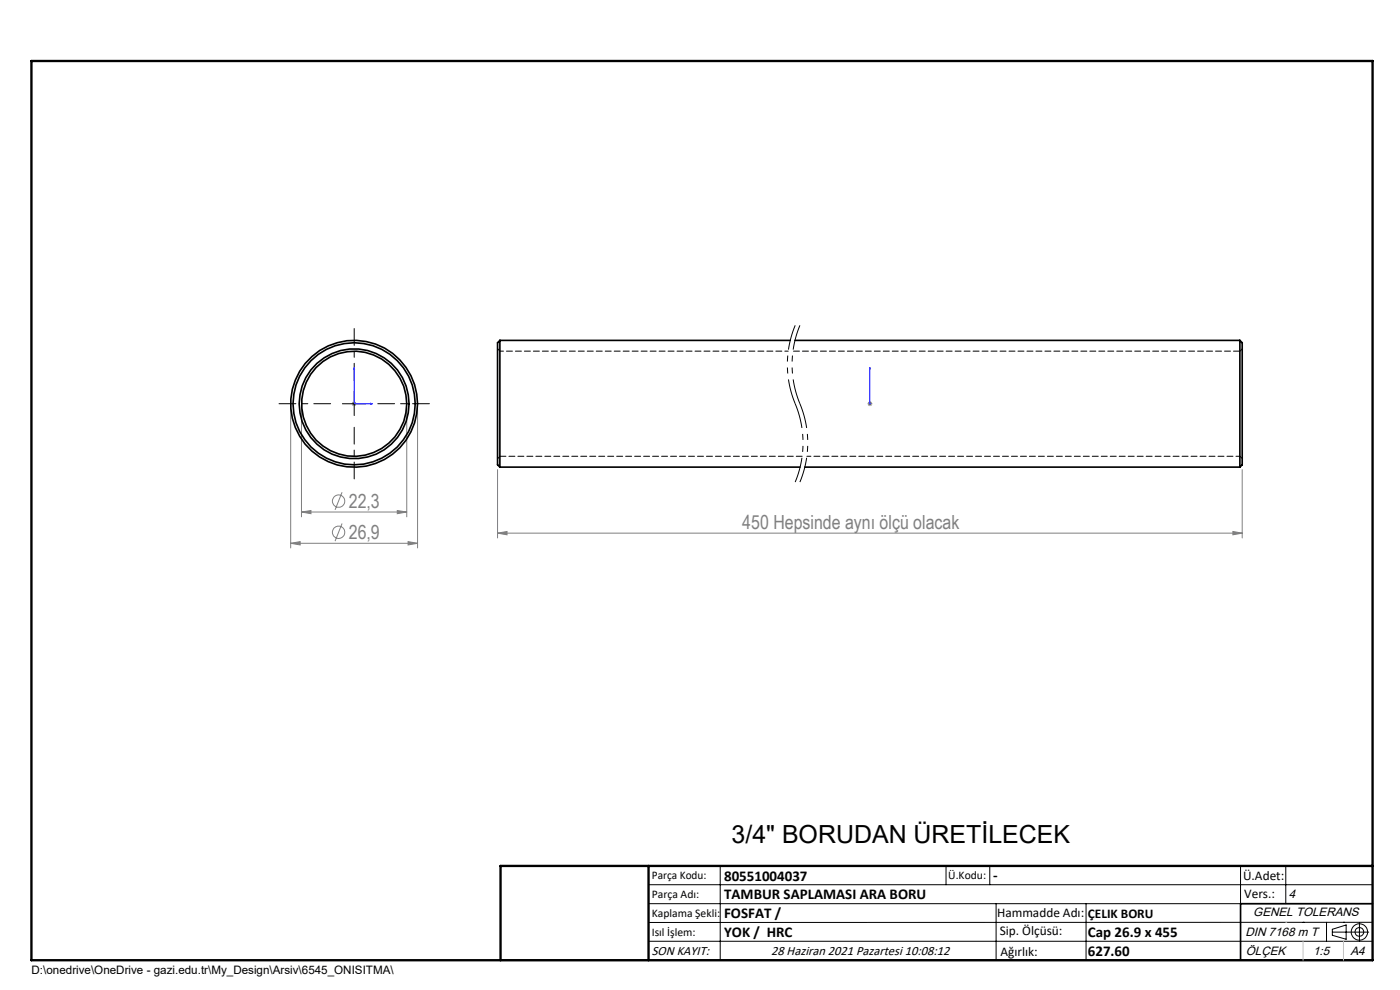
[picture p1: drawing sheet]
<svg xmlns="http://www.w3.org/2000/svg" width="297mm" height="210mm" viewBox="0 0 297 210" stroke-linecap="round" stroke-linejoin="round" font-family="sans-serif">
<g fill="none" stroke="#808080" stroke-width=".21">
<path d="M61.7 86.7v29.5M64 86.7v22.9M74.6 85.6h1M74.8 85.3l.7 .7M75.1 85.2v.9M75.5 85.3l-.7 .7M86.3 86.7v22.9M88.6 86.7v29.5M105.6 99.6v14.5M184 85.6h1.1M184.2 85.3l.7 .7M184.5 85.2v.9"/>
<path d="M184.9 85.3l-.7 .7M263.5 99.6v14.5M61.7 115.2l2-.3v.7zM61.7 115.2h26.9M64 108.6l2-.3v.7zM64 108.6h22.3M72.6 104.4l-1.5 3.8M72.6 111l-1.5 3.8M84.3 108.3l2 .3-2 .4zM86.6 114.9l2 .3-2 .4zM105.6 113.1l2-.4v.7zM105.6 113.1h157.9"/>
<path d="M261.5 112.7l2 .4-2 .3z"/>
<circle cx="71.8" cy="112.9" r="1.31"/>
<circle cx="71.8" cy="106.3" r="1.31"/>
</g>
<path d="M168.7 69a21.6 21.6 0 0 0 0 16.6M169.7 69a21.6 21.6 0 0 0 0 16.6M168.7 85.6a21.6 21.6 0 0 1 0 16.7M169.7 85.6a21.6 21.6 0 0 1 0 16.7" fill="none" stroke="#000" stroke-width=".21" stroke-dasharray="6.3 1.3 1.3 1.3 1.3 1.3" stroke-dashoffset="1" stroke-linecap="butt"/>
<g fill="none" stroke="#000" stroke-width=".21">
<path d="M72.6 85.6h5M75.1 83.1v5.1M137.6 187.7h153.6M137.6 191.7h153.6M137.6 199.7h153.6M152.8 183.7v20M200.7 183.7v4M210 183.7v4M211.3 191.7v12M230.4 191.7v12M263.2 183.7v20M272.8 183.7v8"/>
<path d="M276.4 195.6h.1M281.4 195.6v4.1M282.6 197.7h7.8M282.6 197.1l3-.9v3l-3-.8zM285 195.6h.1M288.4 195.8v3.8M291.2 195.6l-153.6 .1"/>
<circle cx="288.4" cy="197.7" r="1.74"/>
<circle cx="288.4" cy="197.7" r=".93"/>
</g>
<path d="M75.1 78l.1 .3h-.2zM75.1 78v7.6h3.9M184.5 78v.3v-.3M184.5 78v7.6M78.6 85.5l.4 .1-.4 .2zM184.5 85.5v.3zM184.5 85.6h.1" fill="none" stroke="#00f" stroke-width=".21"/>
<path d="M70.1 85.6h-10.9M75.1 80.6v-10.9M75.1 90.6v11M80.1 85.6h11" fill="none" stroke="#000" stroke-width=".21" stroke-dasharray="15.2 1.3 1.3 1.3" stroke-dashoffset="11.7"/>
<path d="M291.2 191.7h-28v12M106.2 203.7h185" fill="none" stroke="#000" stroke-width=".35"/>
<path d="M6.7 12.9h284.5v190.8h-284.5zM137.6 183.7v20M291.2 183.7h-185v20" fill="none" stroke="#000" stroke-width=".5"/>
<path d="M272.8 195.6h.1M276.4 199.7v4M285 199.7v4" fill="none" stroke="#c0c0c0" stroke-width=".21"/>
<g fill="#00f">
<path d="M78.6 85.5l.4 .1-.4 .2zM75.1 78l.1 .3h-.2z"/>
<path d="M184.5 85.5v.3zM184.5 78v.3z"/>
</g>
<path d="M64 108.6l2-.3v.7zM84.3 108.3l2 .3-2 .4zM61.7 115.2l2-.3v.7zM86.6 114.9l2 .3-2 .4zM105.6 113.1l2-.4v.7zM261.5 112.7l2 .4-2 .3z" fill="#808080"/>
<g fill="none" stroke="#000" stroke-width=".35">
<path d="M106 72.2v26.9M106 72.2l-.4 .5v25.9l.4 .5M106 72.2h61.6M168.6 72.2h94.4M263 72.2v26.9M263 72.2l.5 .5v25.9l-.5 .5M106 99.1h63.7M170.7 99.1h92.3"/>
<circle cx="75.1" cy="85.6" r="13.5"/>
<circle cx="75.1" cy="85.7" r="11.7"/>
<circle cx="75.1" cy="85.6" r="13"/>
<circle cx="75.1" cy="85.6" r="11.1"/>
</g>
<path d="M106.1 74.5l-.5-.5M263.6 74l-.5 .5M105.6 97.3l.5-.5M171.2 96.8h91.9M263.1 96.8l.5 .5" fill="none" stroke="#000" stroke-width=".21" stroke-dasharray="1.3 .6" stroke-dashoffset=".4"/>
<path d="M263.1 74.5h-94.9" fill="none" stroke="#000" stroke-width=".21" stroke-dasharray="1.3 .6" stroke-dashoffset="-.1"/>
<path d="M106.1 96.8h64.1" fill="none" stroke="#000" stroke-width=".21" stroke-dasharray="1.3 .6"/>
<path d="M167.2 74.5h-61.1" fill="none" stroke="#000" stroke-width=".21" stroke-dasharray="1.3 .6" stroke-dashoffset=".5"/>
<text font-size="5.3" x="155.2" y="178.9">3/4&quot; BORUDAN ÜRETİLECEK</text>
<g font-size="4.1" fill="#808080">
<text x="74" y="107.7">22,3</text>
<text x="157.5" y="112.2">450 Hepsinde aynı ölçü olacak</text>
<text x="74" y="114.3">26,9</text>
</g>
<g font-size="3.2">
<text x="153.6" y="186.8">80551004037</text>
<text x="153.6" y="190.8">TAMBUR SAPLAMASI ARA BORU</text>
<text x="210.7" y="186.6">-</text>
<text x="153.6" y="194.8">FOSFAT /</text>
<text x="153.6" y="198.8">YOK / HRC</text>
<text x="230.8" y="198.7">Cap 26.9 x 455</text>
<text x="230.8" y="202.8">627.60</text>
</g>
<g font-size="2.8">
<text x="263.7" y="186.7">Ü.Adet:</text>
<text x="263.9" y="190.5">Vers.:</text>
<text x="211.5" y="194.5">Hammadde Adı:</text>
<text x="230.8" y="194.7">ÇELIK BORU</text>
<text x="138.3" y="202.6">SON KAYIT:</text>
<text x="163.6" y="202.6">28 Haziran 2021 Pazartesi 10:08:12</text>
<text x="212.1" y="198.4">Sip. Ölçüsü:</text>
<text x="212.2" y="202.7">Ağırlık:</text>
</g>
<g font-size="2.6">
<text x="273.4" y="190.4">4</text>
<text x="265.9" y="194.4">GENEL TOLERANS</text>
<text x="264.2" y="198.5">DIN 7168 m T</text>
<text x="264.3" y="202.6">ÖLÇEK</text>
<text x="278.5" y="202.6">1:5</text>
<text x="286.5" y="202.6">A4</text>
</g>
<g font-size="2.5">
<text x="138.3" y="186.4">Parça Kodu:</text>
<text x="138.3" y="190.5">Parça Adı:</text>
<text x="201.2" y="186.5">Ü.Kodu:</text>
<text x="138.3" y="194.5">Kaplama Şekli:</text>
<text x="138.3" y="198.6">Isıl İşlem:</text>
<text x="6.7" y="206.7">D:\onedrive\OneDrive - gazi.edu.tr\My_Design\Arsiv\6545_ONISITMA\</text>
</g>
</svg>
